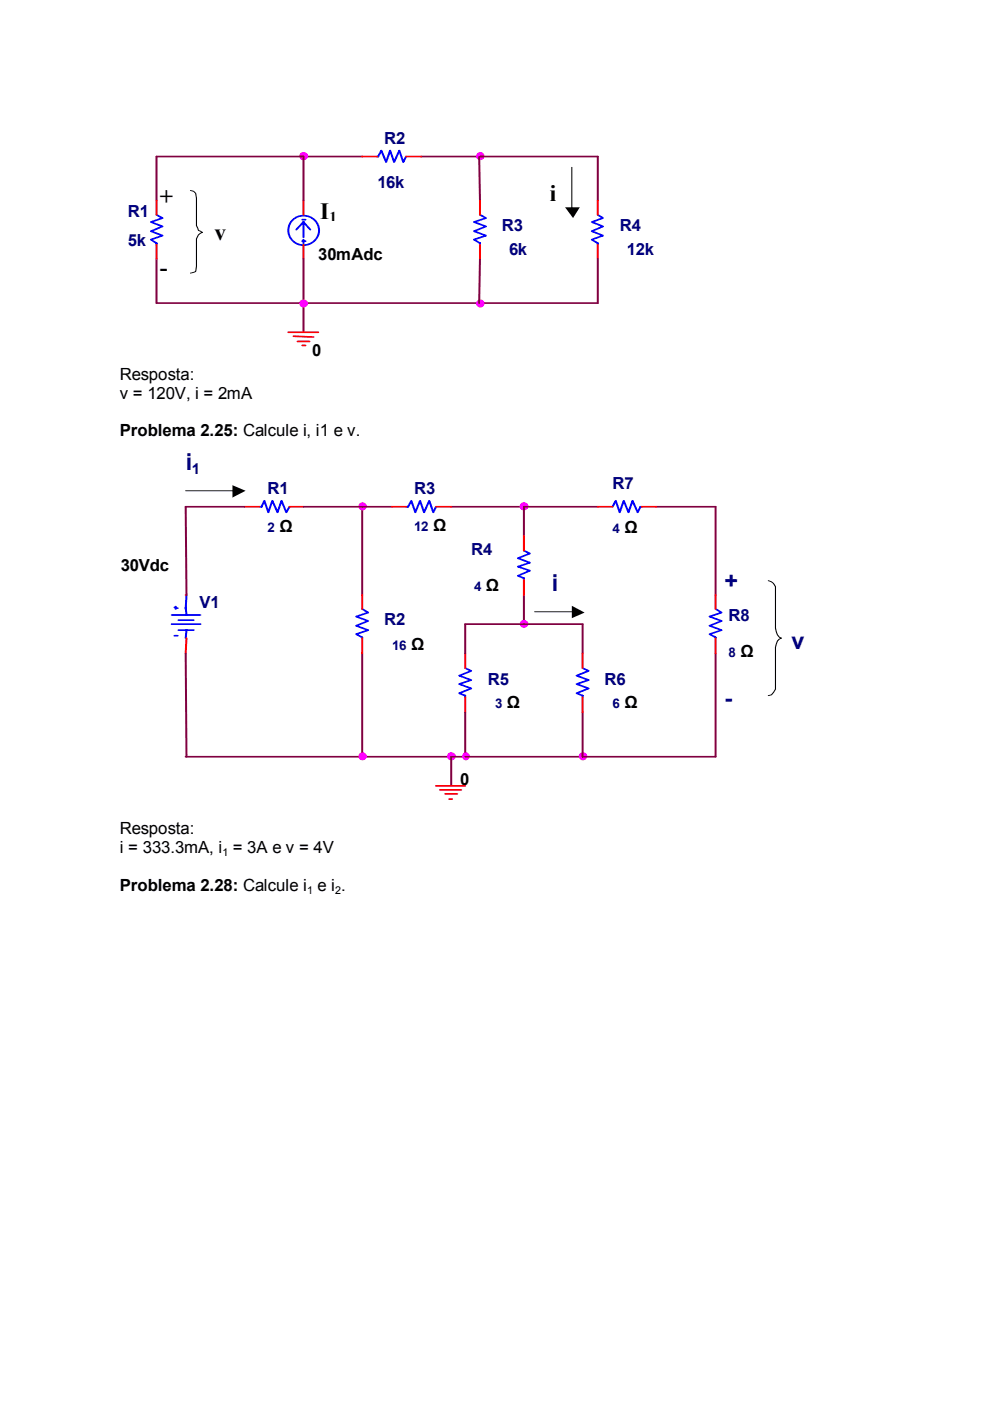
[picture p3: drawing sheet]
<svg xmlns="http://www.w3.org/2000/svg" width="210mm" height="297mm" viewBox="0 0 210 297" stroke-linecap="round" stroke-linejoin="round" font-family="sans-serif">
<g fill="none" stroke="#800040" stroke-width=".39">
<path d="M64.3 33.2v9.3M76.8 33.2h-43.6v9.3M89.3 33.2h37.4v9.3M101.6 33.2l.2 9.3M33.2 54.9v9.4h93.5v-9.4M64.3 54.9v15.5M101.8 54.9l-.2 9.4M51.8 107.4h-12.4l.1 18.8M64.3 107.4h18.8M76.8 107.4v18.8M95.7 107.4h31M111.1 107.4v6.2"/>
<path d="M139.2 107.4h12.5v18.8M39.4 138.5l.1 21.9M76.8 138.5v21.9M98.6 138.5v-6.2h24.9v6.2M111.1 126.2v6.1M151.7 138.5v21.9h-112.3M98.6 151v9.4M123.5 151v9.4M95.7 160.4v6.2"/>
</g>
<g fill="none" stroke="#00f" stroke-width=".39">
<path d="M80 33.2h.2l.7-1.3 1 2.5 .8-2.5 .9 2.5 1.1-2.5 .8 2.5 .6-1.2M33.2 45.6l1.3 .6-2.5 .9 2.5 .9-2.5 1 2.5 1-2.5 .8 1.2 .8v.3M62.1 46.6a3.2 3.2 0 0 1 4.7 .2 3.2 3.2 0 0 1-.6 4.6 3.2 3.2 0 0 1-4.3-.5 3.2 3.2 0 0 1 .2-4.3zM64.1 46.6h.7M64.1 51.1h.7M64.3 47.1v3.2M64.3 50.8v.8M64.3 47.1l-1.5 1.6M64.3 47.1l1.5 1.6M101.8 45.6l1.2 .6-2.5 .9 2.5 .9-2.5 1 2.5 1-2.5 .8 1.3 .8v.3M126.7 45.6l1.1 .6-2.3 .9 2.3 .9-2.3 1 2.3 1-2.3 .8 1.2 .8v.3M55 107.4h.5l.5-1.2 .9 2.4 .8-2.4 1.1 2.4 .9-2.4 1 2.4 .7-1.2"/>
<path d="M86.1 107.4h.4l.7-1.2 .9 2.4 1-2.4 .8 2.4 1.1-2.4 .9 2.4 .6-1.2M111.1 116.8l1.2 .5-2.5 1.1 2.5 .9-2.5 .8 2.5 .9-2.5 1.1 1.3 .5v.3M129.9 107.4l.7-1.2 .8 2.4 .8-2.4 1.1 2.4 .8-2.4 1.1 2.4 .6-1.2h.3M36.4 132.3h6.1M36.4 130.4h6.1M37 128.8l.7 .1M37 134.8h.7M37.3 128.6v.5M37.8 131.5h3.3M37.8 133.6h3.3M39.4 128.8l.1 1.6M39.5 133.6l-.1 1.7"/>
<path d="M39.5 126.2l-.1 2.9M76.8 129.1l1.3 .8-2.6 .8 2.6 1-2.6 1 2.6 .9-2.6 .9 1.3 .6v.2M151.7 129.1l1.3 .8-2.6 .8 2.6 1-2.6 1 2.6 .9-2.6 .9 1.3 .6v.2M98.6 141.6l1.3 .6-2.5 1.1 2.5 .9-2.5 .8 2.5 1-2.5 1 1.2 .5v.3M123.5 141.6l1.3 .6-2.5 1.1 2.5 .9-2.5 .8 2.5 1-2.5 1 1.2 .5v.3"/>
</g>
<g fill="none" stroke="#f00" stroke-width=".39">
<path d="M76.8 33.2h3.2M86.1 33.2h3.2M33.2 42.5v3.1M33.2 51.9v3M64.3 42.5v3.1M64.3 51.9v3M101.8 42.5v3.1M101.8 51.9v3M126.7 42.5v3.1M126.7 51.9v3M61.1 70.4h6.4M62.2 71.3l4.3 .2"/>
<path d="M63.1 72.4h2.5M64.1 73.2h.7M51.8 107.4h3.2M61.4 107.4h2.9M83.1 107.4h3M92.5 107.4h3.2M111.1 113.6v3.2M126.7 107.4h3.2M136.1 107.4h3.1M39.4 126.2h.1M39.5 135.3l-.1 3.2M76.8 126.2v2.9"/>
<path d="M76.8 135.3v3.2M98.6 138.5v3.1M111.1 122.9v3.3M123.5 138.5v3.1M151.7 126.2v2.9M151.7 135.3v3.2M98.6 147.8v3.2M123.5 147.8v3.2M92.5 166.6h6.1M93.3 167.5h4.5M94.4 168.3h2.5M95.2 169.4h.6"/>
</g>
<g fill="#f0f" stroke="#f0f" stroke-width=".39">
<circle cx="101.8" cy="33.1" r=".68"/>
<circle cx="64.4" cy="33.1" r=".71"/>
<circle cx="101.8" cy="64.3" r=".68"/>
<circle cx="64.4" cy="64.3" r=".71"/>
<circle cx="95.7" cy="160.4" r=".72"/>
<circle cx="111.1" cy="107.4" r=".71"/>
<circle cx="76.9" cy="107.3" r=".68"/>
<circle cx="111.1" cy="132.3" r=".7"/>
<circle cx="98.8" cy="160.3" r=".63"/>
<circle cx="76.9" cy="160.4" r=".68"/>
<circle cx="123.6" cy="160.4" r=".68"/>
</g>
<path d="M121.2 35.5v8.8M40.4 40.4l.7 .2 .4 .4 .2 1v5.8l.4 1.1 .8 .4-.8 .5-.4 .8v5.9l-.2 1.1-1.1 .3M39.4 104.1h10.3M113.4 129.7h8.3M162.9 123.1l1.1 .6 .4 .7v8.8a2.16 2.16 0 0 0 1.3 2.1 1.9 1.9 0 0 0-1.3 1.9v8.9l-.8 1.2-.7 .2" fill="none" stroke="#000" stroke-width=".21"/>
<path d="M119.8 43.9h3.1l-1.4 2.3zM49.3 102.9l2.8 1.2-2.8 1.4zM121.2 128.4l2.8 1.5-2.8 1.2z" fill="#000"/>
<g font-size="4.9">
<text x="33.9" y="43.2">+</text>
<text x="67.9" y="46.4">I</text>
<text x="116.6" y="42.7">i</text>
<text x="45.5" y="50.8">v</text>
<text x="33.9" y="58.3">-</text>
</g>
<g font-size="4.9" fill="#000080">
<text x="39.4" y="99.7">i</text>
<text x="117" y="125.3">i</text>
<text x="153.6" y="124.8">+</text>
<text x="167.8" y="137.5">v</text>
<text x="153.6" y="149.7">-</text>
</g>
<g font-size="3.6">
<text x="25.4" y="80.5">Resposta:</text>
<text x="25.4" y="84.6">v = 120V, i = 2mA</text>
<text x="25.4" y="92.5">Problema 2.25: Calcule i, i1 e v.</text>
<text x="25.4" y="176.9">Resposta:</text>
<text x="25.4" y="180.9">i = 333.3mA, i = 3A e v = 4V</text>
<text x="25.4" y="189">Problema 2.28: Calcule i e i .</text>
</g>
<g font-size="3.5" fill="#000080">
<text x="81.4" y="30.5">R2</text>
<text x="80" y="39.8">16k</text>
<text x="27.1" y="46">R1</text>
<text x="27.1" y="52.2">5k</text>
<text x="106.4" y="49">R3</text>
<text x="131.4" y="49">R4</text>
<text x="108" y="54.1">6k</text>
<text x="132.9" y="54.1">12k</text>
<text x="56.7" y="104.7">R1</text>
<text x="87.8" y="104.7">R3</text>
<text x="129.9" y="103.6">R7</text>
<text x="99.9" y="117.6">R4</text>
<text x="42.3" y="128.9">V1</text>
<text x="154.4" y="131.6">R8</text>
<text x="81.4" y="132.6">R2</text>
<text x="103.5" y="145.2">R5</text>
<text x="128.2" y="145.2">R6</text>
</g>
<g font-size="3.5">
<text x="67.5" y="55">30mAdc</text>
<text x="66.2" y="75.5">0</text>
<text x="59.3" y="112.7">Ω</text>
<text x="91.9" y="112.5">Ω</text>
<text x="132.4" y="113">Ω</text>
<text x="25.7" y="121.2">30Vdc</text>
<text x="103" y="125.2">Ω</text>
<text x="87.2" y="137.8">Ω</text>
<text x="157" y="139.4">Ω</text>
<text x="107.4" y="150.1">Ω</text>
<text x="132.4" y="150.1">Ω</text>
<text x="97.5" y="166.4">0</text>
</g>
<text font-size="3.2" x="69.8" y="47.1">1</text>
<text font-size="3.2" fill="#000080" x="40.6" y="100.6">1</text>
<g font-size="2.8" fill="#000080">
<text x="56.7" y="112.7">2</text>
<text x="87.8" y="112.5">12</text>
<text x="129.9" y="113">4</text>
<text x="100.5" y="125.2">4</text>
<text x="83.1" y="137.8">16</text>
<text x="154.4" y="139.4">8</text>
<text x="105" y="150.1">3</text>
<text x="129.9" y="150.1">6</text>
</g>
<g font-size="2.3">
<text x="47.2" y="181.4">1</text>
<text x="65.1" y="189.5">1</text>
<text x="71" y="189.5">2</text>
</g>
</svg>
